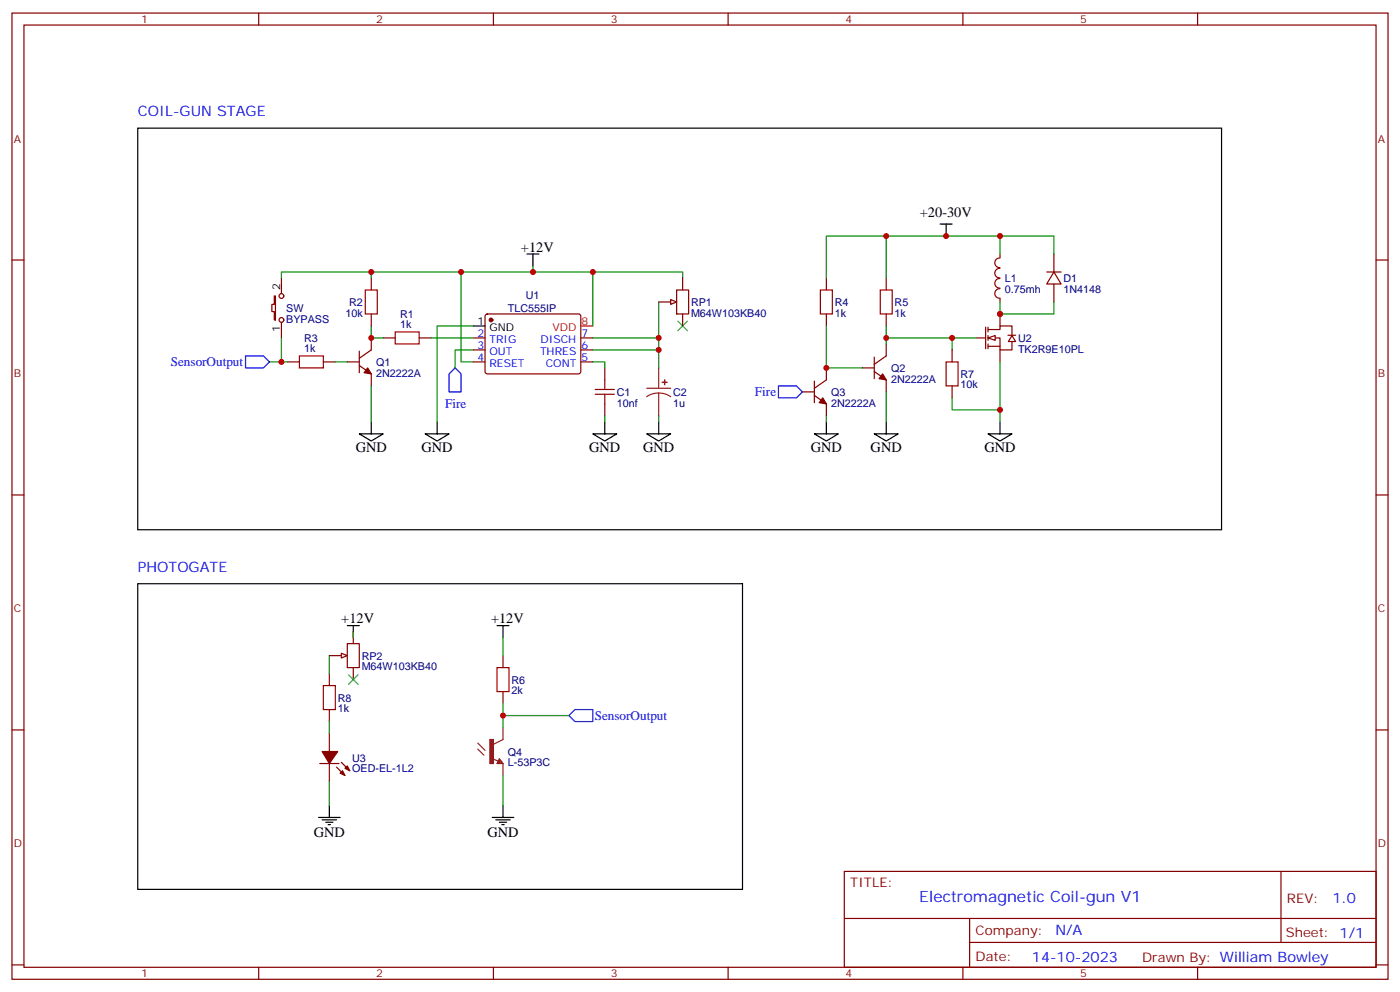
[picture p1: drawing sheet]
<svg xmlns="http://www.w3.org/2000/svg" width="412mm" height="292mm" viewBox="0 0 412 292" stroke-linecap="round" stroke-linejoin="round" font-family="sans-serif">
<g fill="none" stroke="#870000" stroke-width=".35">
<path d="M3.5 3.8h405.4v284.4h-405.4zM7.1 7.4h398.2v277.3h-398.2zM76.2 3.8v3.6M145.3 3.8v3.6M214.5 3.8v3.6M283.6 3.8v3.6M352.8 3.8v3.6M3.5 76.5h3.6M405.3 76.5h3.6M112.9 99.4h3.5M123.5 99.4h3.5M139.3 99.4h3.6"/>
<path d="M143.1 92.6l.5-.2h27.1l.4 .7-.1 16.5-.6 .4h-27.1l-.4-.7v-16.2zM171.1 99.4h3.5M194 88.9h3.6M199.3 85.3h3.5v7.1h-3.5zM201.1 81.8v3.5M201.1 92.4v3.5M139.3 103h3.6M139.3 106.5h3.6M171.1 103h3.5M171.1 106.5h3.5M178.2 108.3v3.5M178.2 118.9v3.5"/>
<path d="M3.5 145.7h3.6M405.3 145.7h3.6M3.5 214.8h3.6M405.3 214.8h3.6M248.7 256.4h156.6v28.3h-156.6zM377.3 256.5v20.8M248.7 270.3h156.5M285.6 277.3h119.6M285.6 270.3v14.1M3.5 284h3.6M76.2 284.7v3.5M145.3 284.7v3.5"/>
<path d="M214.5 284.7v3.5M283.6 284.7v3.5M352.8 284.7v3.5M405.3 284h3.6"/>
</g>
<path d="M157 78.3v1.7h17.6M139.3 95.9h-10.5v28.2M174.6 99.4h19.4v3.6h-19.4M194 88.9v10.5M201.1 81.8v-1.8h-26.5v15.9M174.6 106.5h3.6v1.8M194 103v5.3M178.2 122.4v1.7M194 122.4v1.7" fill="none" stroke="#008700" stroke-width=".35"/>
<circle cx="144.6" cy="94.2" r=".53" fill="#870000" stroke="#870000" stroke-width=".35"/>
<path d="M155.2 74.8h3.5M157 74.8v3.5M139.3 95.9h3.6M125.2 127.7h7.1l-3.5 2.1zM128.8 124.1v3.6M174.6 127.7h7.1l-3.5 2.1zM178.2 124.1v3.6M190.5 127.7h7.1l-3.6 2.1zM194 124.1v3.6" fill="none" stroke="#000" stroke-width=".35"/>
<path d="M171.1 95.9h3.5" fill="none" stroke="#f00" stroke-width=".35"/>
<path d="M116.4 97.7h7.1v3.5h-7.1zM175.3 116h5.7M175.3 114.6h5.7M178.2 111.8v2.8M178.2 116v2.9" fill="none" stroke="#a10000" stroke-width=".35"/>
<path d="M190.5 114.3h7.1M194 115.7l-1.8 .2-1.7 .8M194 115.7l1.9 .2 1.7 .8M194 108.3v6M194 115.7v6.7" fill="none" stroke="#8c2424" stroke-width=".35"/>
<g fill="#8c2424" stroke="#8c2424" stroke-width=".35">
<path d="M195.1 112.5h1.4z"/>
<path d="M195.8 111.8v1.4z"/>
</g>
<path d="M199.7 94.5l2.8 2.8M202.5 94.5l-2.8 2.8" fill="none" stroke="#3c3" stroke-width=".35"/>
<path d="M197.6 88.2l1.7 .7-1.7 .7z" fill="#f0f0f0" stroke="#870000" stroke-width=".35"/>
<path d="M82.9 99.4v7.1h1.8M109.4 95.9v3.5h3.5M109.4 80h-26.5v1.8M127 99.4h12.3M135.8 80h-26.4v1.8M157 80h-21.2v26.5h3.5M79.4 106.5h3.5M98.8 106.5h3.5M109.4 113.6v10.5" fill="none" stroke="#008700" stroke-width=".35"/>
<g fill="none" stroke="#870000" stroke-width=".35">
<path d="M80.8 87.1h.3v7.1h-.3v-2.5h-.7v-2.1h.7zM82.9 81.8v4.6M82.9 94.9v4.5M109.4 81.8v3.5M109.4 92.4v3.5M109.4 99.4v3.6l-3.6 2.4M287.5 99.4h2.8M290.3 96.3v6.3M291 99.4h3.6v3.6h3.5v-2.5M291 97h3.6v-1.1h3.5v2.8M291 96.3v1.4M291 98.7v1.5"/>
<path d="M294.6 92.4v3.5M296.9 98.7h2.3M298.1 98.7l1.1 1.8h-2.2zM84.7 106.5h3.5M95.2 106.5h3.6M102.3 106.5h3.5M105.8 107.6l3.6 2.4v3.6M105.8 103.3v6.4M291 101.2v1.4M291 101.9h3.6M294.6 103v3.5"/>
<circle cx="82.9" cy="87.1" r=".71"/>
<circle cx="82.9" cy="94.2" r=".71"/>
</g>
<path d="M108.3 108.3l1.1 1.7-2.2-.3z" fill="#870000" stroke="#870000" stroke-width=".35"/>
<path d="M105.8 127.7h7.1l-3.5 2.1zM109.4 124.1v3.6" fill="none" stroke="#000" stroke-width=".35"/>
<path d="M107.6 85.3h3.5v7.1h-3.5zM88.2 104.7h7v3.6h-7z" fill="none" stroke="#a10000" stroke-width=".35"/>
<path d="M72.3 104.7h5.3l1.8 1.8-1.8 1.8h-5.3z" fill="none" stroke="#00f" stroke-width=".35"/>
<path d="M291 99.4l2.2-.7v1.5z" fill="#fff" stroke="#870000" stroke-width=".35"/>
<path d="M40.6 37.7h319.2v118.2h-319.2zM276.9 65.9h3.6M278.7 65.9v3.6M239.9 127.7h7l-3.5 2.1zM243.4 124.1v3.6M257.5 127.7h7.1l-3.5 2.1zM261.1 124.1v3.6M291 127.7h7.1l-3.5 2.1zM294.6 124.1v3.6M40.6 171.8h178.1v89.9h-178.1zM102.3 184.1h3.5M104.1 184.1v3.5" fill="none" stroke="#000" stroke-width=".35"/>
<path d="M261.1 69.5h-17.7v12.3M294.6 74.8v-5.3h-33.5v12.3M294.6 69.5h15.8v5.3M243.4 95.9v12.4h10.6M261.1 95.9v3.5M280.5 99.4v3.6M287.5 99.4h-26.4v1.8M294.6 88.9v3.5h15.8v-3.5M261.1 115.3v8.8M280.5 117.1v3.5h14.1M294.6 106.5v17.6M243.4 122.4v1.7" fill="none" stroke="#008700" stroke-width=".35"/>
<g fill="none" stroke="#870000" stroke-width=".35">
<path d="M294.5 79a1.41 1.41 0 0 0-1.5 1.4 1.41 1.41 0 0 0 1.5 1.4M294.5 75.9a1.41 1.41 0 0 0-1.5 1.4 1.41 1.41 0 0 0 1.5 1.4M294.6 74.8v1M310.4 74.8v5.2M243.4 81.8v3.5M243.4 92.4v3.5M261.1 81.8v3.5M261.1 92.4v3.5M294.5 82a1.41 1.41 0 0 0-1.5 1.4 1.41 1.41 0 0 0 1.5 1.4M294.5 85a1.41 1.41 0 0 0-1.5 1.4 1.41 1.41 0 0 0 1.5 1.4l.1 1.1M308.3 80h4.3M310.4 80l2.2 3.6h-4.3z"/>
<path d="M310.4 83.6v5.3M236.4 115.3h3.5M239.9 116.4l3.5 2.5v3.5M239.9 112.1v6.4M243.4 108.3v3.5l-3.5 2.5M254 108.3h3.5M257.5 109.3l3.6 2.5v3.5M257.5 105.1v6.3M261.1 101.2v3.5l-3.6 2.5M97 192.9h3.5M102.3 189.4h3.5v7.1h-3.5zM104.1 185.9v3.5"/>
<path d="M104.1 196.5v3.5"/>
</g>
<g fill="#870000" stroke="#870000" stroke-width=".35">
<path d="M260 110l1.1 1.8-2.2-.4z"/>
<path d="M242.4 117.1l1 1.8-2.1-.4z"/>
</g>
<path d="M241.7 85.3h3.5v7.1h-3.5zM259.3 85.3h3.5v7.1h-3.5z" fill="none" stroke="#a10000" stroke-width=".35"/>
<path d="M100.5 192.2l1.8 .7-1.8 .7z" fill="#f0f0f0" stroke="#870000" stroke-width=".35"/>
<path d="M102.7 198.6l2.8 2.8M105.5 198.6l-2.8 2.8" fill="none" stroke="#3c3" stroke-width=".35"/>
<g fill="#870000" stroke="#870000" stroke-width=".35">
<path d="M100.2 227.5l.7-.7 .7 1.4z"/>
<path d="M101.6 226.1l.7-.7 .7 1.4z"/>
<path d="M94.9 221.2h4.6l-2.5 3.5z"/>
</g>
<path d="M280.5 103v3.5M280.5 113.6v3.5M97 198.2v3.6M148.2 192.9v3.6M97 208.8v3.5M97 215.9v5.3M148.2 203.5v3.5M94.2 224.7h5.6M97 224.7v5.3M99.1 225.7l2.5 2.5M100.5 224.3l2.5 2.5" fill="none" stroke="#870000" stroke-width=".35"/>
<path d="M146.4 184.1h3.5M148.2 184.1v3.5M97 237v3.6M148.2 237v3.6M93.8 240.6h6.4M94.9 241.3h4.2M96 242h2.1M96.7 242.7h.7M145 240.6h6.3M146 241.3h4.3M147.1 242h2.1M147.8 242.7h.7" fill="none" stroke="#000" stroke-width=".35"/>
<path d="M139.3 103h-5.2v5.3M97 192.9v5.3M104.1 185.9v1.7M148.2 187.6v5.3M97 212.3v3.6M148.2 207v7.1M148.2 210.6h19.4M97 230v7M148.2 228.2v8.8" fill="none" stroke="#008700" stroke-width=".35"/>
<path d="M140.8 218.7l2.1 2.1M148.2 214.1v3.5l-2.9 1.4M140.8 220.5l1.7 1.7M145 223.3l1.8 .7M147.1 223.3l1.1 1.4h-1.8zM147.1 223.6l.7 .7h-1zM147.1 224v.3M148.2 224.7v3.5" fill="none" stroke="#8c2424" stroke-width=".35"/>
<path d="M144.3 217.6h1v7.1h-1z" fill="#8c2424" stroke="#8c2424" stroke-width=".35"/>
<path d="M278.7 106.5h3.5v7.1h-3.5zM146.4 196.5h3.5v7h-3.5zM95.2 201.8h3.6v7h-3.6z" fill="none" stroke="#a10000" stroke-width=".35"/>
<path d="M134.1 108.3l1.7 1.7v5.3h-3.5v-5.3zM229.3 113.6h5.3l1.8 1.7-1.8 1.8h-5.3zM169.3 208.8h5.3v3.5h-5.3l-1.7-1.7z" fill="none" stroke="#00f" stroke-width=".35"/>
<g fill="#c00">
<circle cx="174.6" cy="80" r=".88"/>
<circle cx="157" cy="80" r=".88"/>
<circle cx="109.4" cy="99.4" r=".88"/>
<circle cx="135.8" cy="80" r=".88"/>
<circle cx="109.4" cy="80" r=".88"/>
<circle cx="82.9" cy="106.5" r=".88"/>
<circle cx="280.5" cy="99.4" r=".88"/>
<circle cx="294.6" cy="120.6" r=".88"/>
<circle cx="261.1" cy="99.4" r=".88"/>
<circle cx="243.4" cy="108.3" r=".88"/>
<circle cx="261.1" cy="69.5" r=".88"/>
<circle cx="294.6" cy="92.4" r=".88"/>
<circle cx="294.6" cy="69.5" r=".88"/>
<circle cx="278.7" cy="69.5" r=".88"/>
<circle cx="148.2" cy="210.6" r=".88"/>
<circle cx="194" cy="99.4" r=".88"/>
<circle cx="194" cy="103" r=".88"/>
</g>
<text font-size="4.6" fill="#00f" x="270.8" y="265.5">Electromagnetic Coil-gun V1</text>
<g font-size="4.2" fill="#00f">
<text x="40.6" y="34.2">COIL-GUN STAGE</text>
<text x="40.6" y="168.2">PHOTOGATE</text>
<text x="392.5" y="265.7">1.0</text>
<text x="310.9" y="275.3">N/A</text>
<text x="304" y="283.1">14-10-2023</text>
</g>
<g font-size="4.2">
<text x="271" y="63.8">+20-30V</text>
<text x="153.5" y="74">+12V</text>
<text x="104.8" y="133">GND</text>
<text x="124.2" y="133">GND</text>
<text x="173.6" y="133">GND</text>
<text x="189.4" y="133">GND</text>
<text x="238.8" y="133">GND</text>
<text x="256.5" y="133">GND</text>
<text x="290" y="133">GND</text>
<text x="100.5" y="183.4">+12V</text>
<text x="144.6" y="183.4">+12V</text>
<text x="92.4" y="246.2">GND</text>
<text x="143.6" y="246.2">GND</text>
</g>
<g font-size="3.9" fill="#00f">
<text x="50.3" y="107.7">SensorOutput</text>
<text x="222.4" y="116.5">Fire</text>
<text x="131.1" y="120.1">Fire</text>
<text x="175.2" y="212">SensorOutput</text>
</g>
<g font-size="3.9" fill="#800">
<text x="250.5" y="261">TITLE:</text>
<text x="379.1" y="265.7">REV:</text>
<text x="287.4" y="275.2">Company:</text>
<text x="378.7" y="275.8">Sheet: 1/1</text>
<text x="287.4" y="282.9">Date:</text>
<text x="336.4" y="283">Drawn By: William Bowley</text>
</g>
<g font-size="3.2" fill="#800">
<text x="41.6" y="6.8">1</text>
<text x="110.8" y="6.8">2</text>
<text x="179.9" y="6.8">3</text>
<text x="249.1" y="6.8">4</text>
<text x="318.2" y="6.8">5</text>
<text x="4.1" y="41.9">A</text>
<text x="405.9" y="41.9">A</text>
<text x="4.1" y="111.1">B</text>
<text x="405.9" y="111.1">B</text>
<text x="4.1" y="180.2">C</text>
<text x="405.9" y="180.2">C</text>
<text x="4.1" y="249.4">D</text>
<text x="405.9" y="249.4">D</text>
<text x="41.6" y="287.7">1</text>
<text x="110.8" y="287.7">2</text>
<text x="179.9" y="287.7">3</text>
<text x="249.1" y="287.7">4</text>
<text x="318.2" y="287.7">5</text>
</g>
<g font-size="3.2" fill="#000080">
<text x="296" y="83">L1</text>
<text x="313.3" y="83">D1</text>
<text x="154.9" y="88">U1</text>
<text x="296" y="86.1">0.75mh</text>
<text x="313.3" y="86.1">1N4148</text>
<text x="84.3" y="94.9">BYPASS</text>
<text x="84.3" y="91.8">SW</text>
<text x="101.8" y="93.2">10k</text>
<text x="102.8" y="90">R2</text>
<text x="117.8" y="93.5">R1</text>
<text x="149.6" y="91.8">TLC555IP</text>
<text x="203.6" y="93.2">M64W103KB40</text>
<text x="203.6" y="90">RP1</text>
<text x="245.9" y="93.2">1k</text>
<text x="245.9" y="90">R4</text>
<text x="263.5" y="93.2">1k</text>
<text x="263.5" y="90">R5</text>
<text x="89.6" y="100.5">R3</text>
<text x="117.8" y="96.6">1k</text>
<text x="299.9" y="100.6">U2</text>
<text x="89.6" y="103.7">1k</text>
<text x="110.8" y="107.7">Q1</text>
<text x="299.9" y="103.8">TK2R9E10PL</text>
<text x="110.8" y="110.8">2N2222A</text>
<text x="262.5" y="112.6">2N2222A</text>
<text x="262.5" y="109.4">Q2</text>
<text x="282.9" y="111.2">R7</text>
<text x="181.7" y="119.7">10nf</text>
<text x="181.7" y="116.5">C1</text>
<text x="198.3" y="119.7">1u</text>
<text x="198.3" y="116.5">C2</text>
<text x="244.8" y="119.6">2N2222A</text>
<text x="244.8" y="116.5">Q3</text>
<text x="282.9" y="114.3">10k</text>
<text x="106.5" y="197.3">M64W103KB40</text>
<text x="106.5" y="194.1">RP2</text>
<text x="150.6" y="201.2">R6</text>
<text x="99.5" y="209.6">1k</text>
<text x="99.5" y="206.5">R8</text>
<text x="150.6" y="204.3">2k</text>
<text x="103.7" y="227.3">OED-EL-1L2</text>
<text x="103.7" y="224.1">U3</text>
<text x="149.6" y="225.5">L-53P3C</text>
<text x="149.6" y="222.3">Q4</text>
</g>
<g font-size="3.2">
<text x="82.5" y="85.3" transform="rotate(-90 82.5 85.3)">2</text>
<text x="140.7" y="95.6">1</text>
<text x="82.5" y="97.6" transform="rotate(-90 82.5 97.6)">1</text>
<text x="144.2" y="97.3">GND</text>
</g>
<g font-size="3.2" fill="#f00">
<text x="171.3" y="95.6">8</text>
<text x="162.7" y="97.3">VDD</text>
</g>
<g font-size="3.2" fill="#00f">
<text x="140.7" y="99.1">2</text>
<text x="144.2" y="100.9">TRIG</text>
<text x="159.2" y="100.9">DISCH</text>
<text x="171.3" y="99.1">7</text>
<text x="140.7" y="102.6">3</text>
<text x="140.7" y="106.2">4</text>
<text x="144.2" y="104.4">OUT</text>
<text x="144.2" y="107.9">RESET</text>
<text x="159.1" y="104.4">THRES</text>
<text x="160.7" y="107.9">CONT</text>
<text x="171.3" y="106.2">5</text>
<text x="171.3" y="102.6">6</text>
</g>
</svg>
